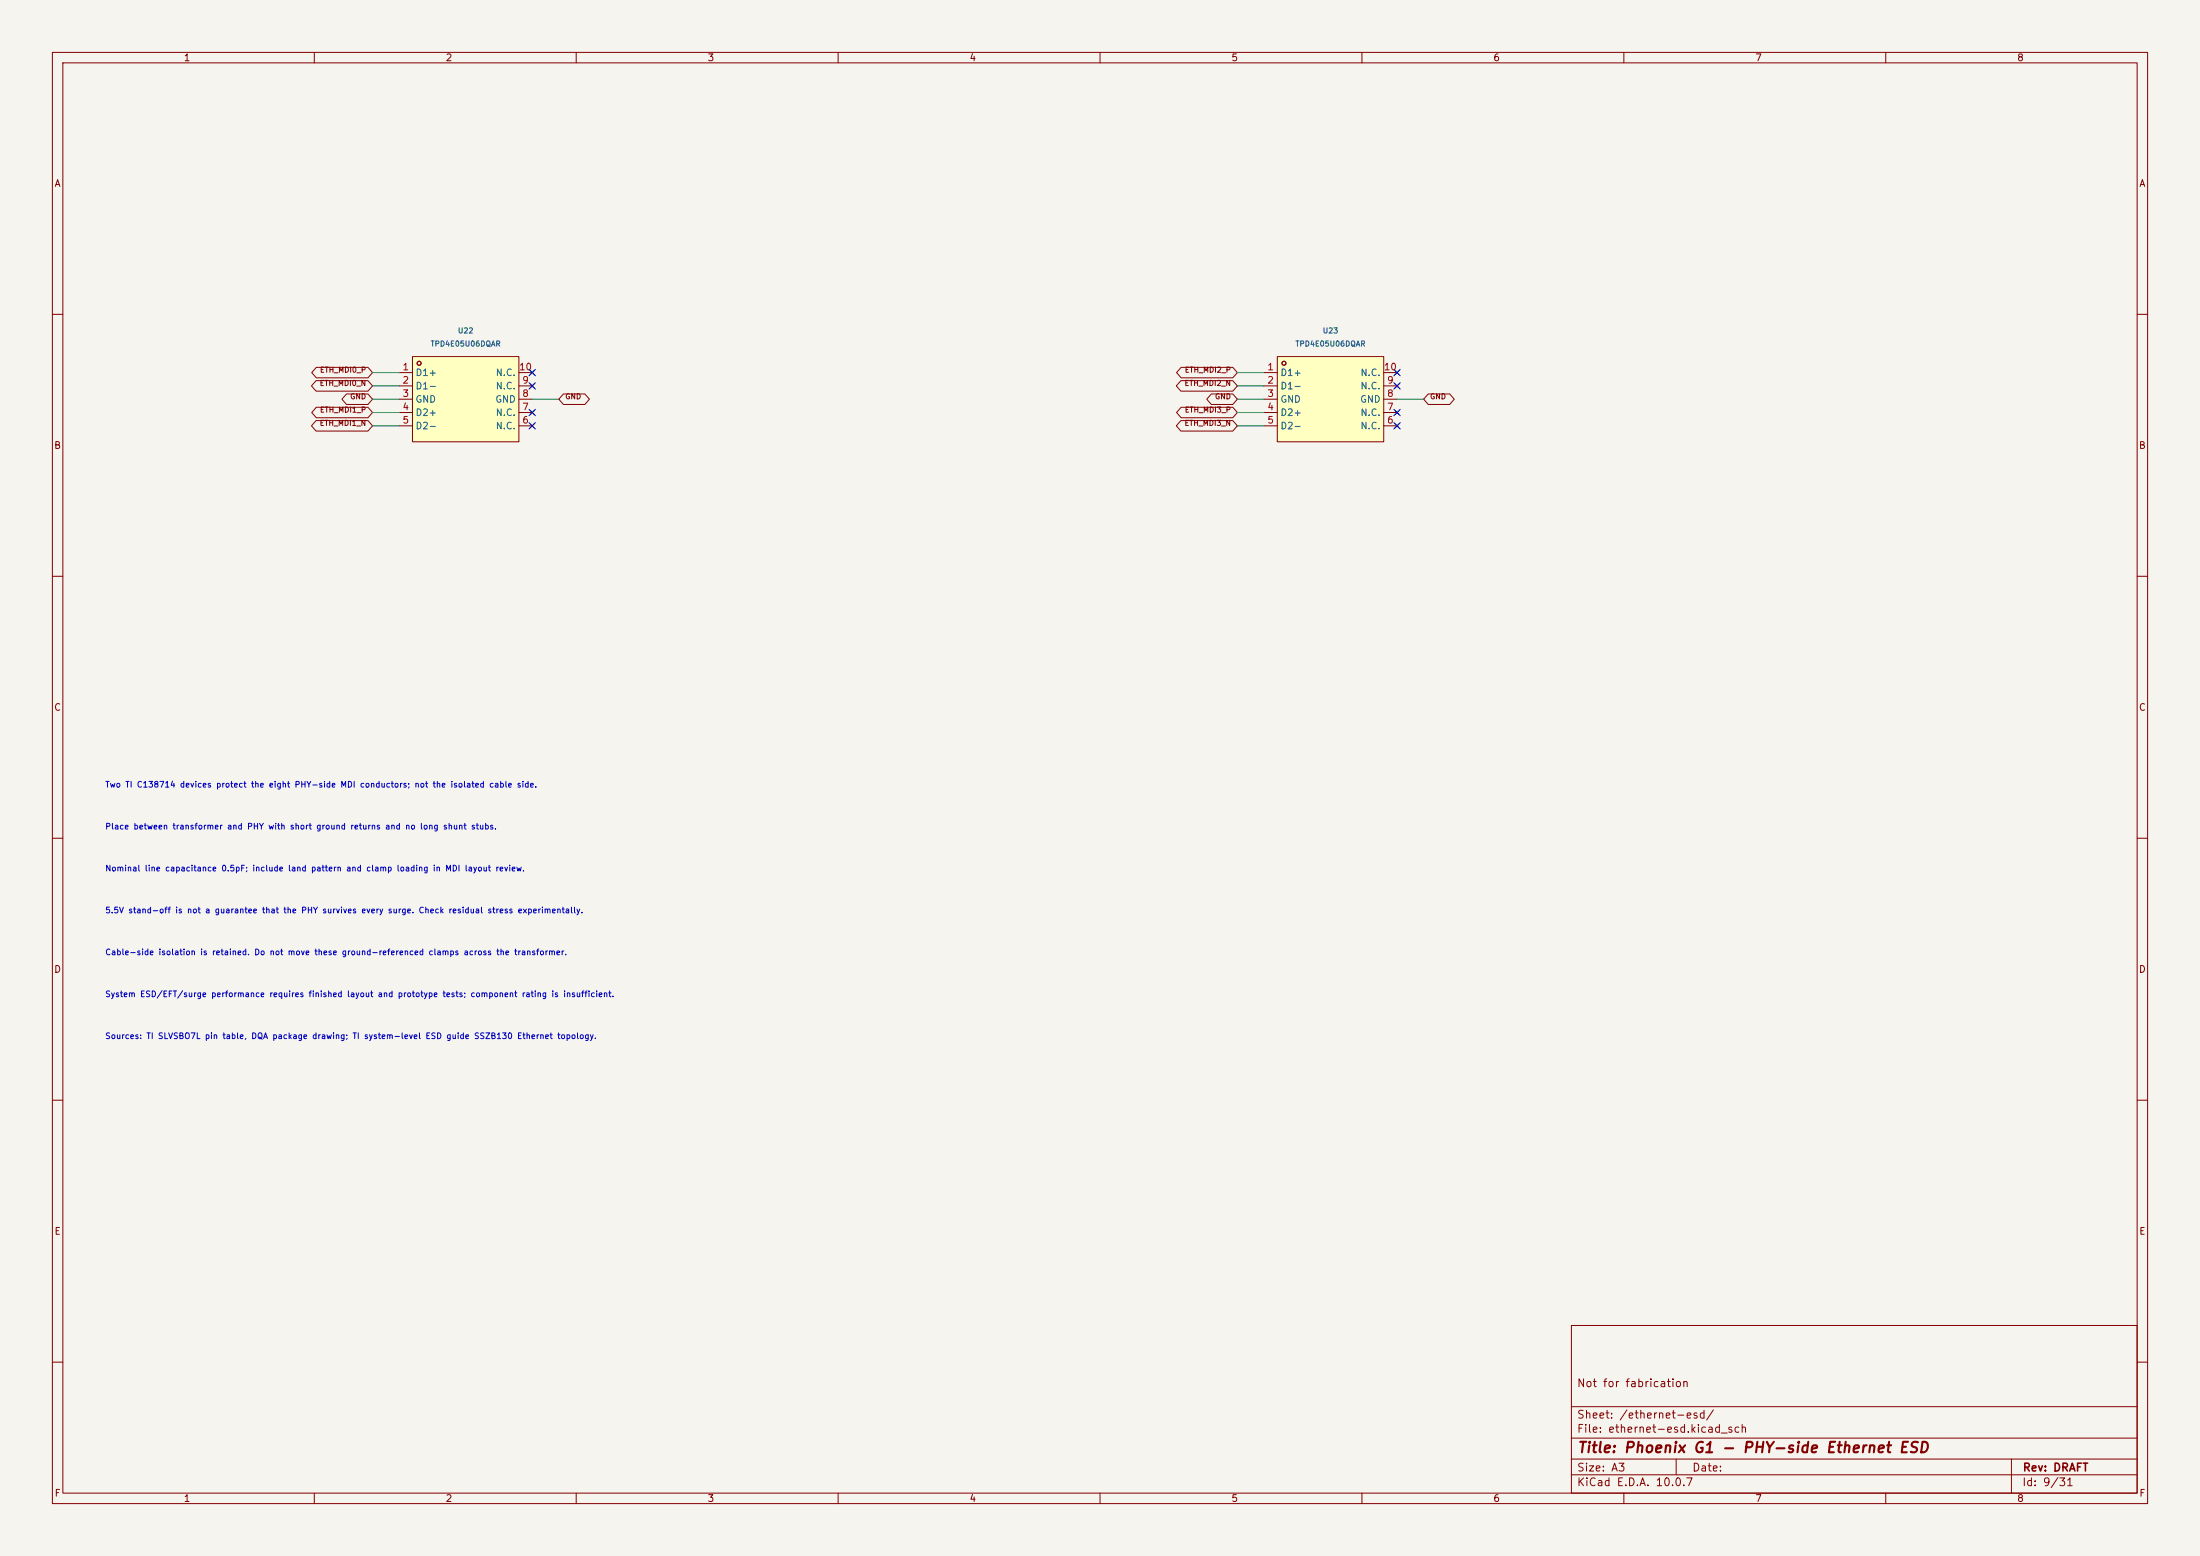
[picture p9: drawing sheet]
(kicad_sch (version 20250114) (generator "eeschema") (paper "A3") (title_block (title "Phoenix G1 - PHY-side Ethernet ESD") (rev "DRAFT") (comment 1 "Not for fabrication")) (lib_symbols (symbol "Phoenix_Ethernet_ESD:TPD4E05U06DQAR" (in_bom yes) (on_board yes) (property "Reference" "U" (at 0 10.16 0) (effects (font (size 1.27 1.27)))) (property "Value" "TPD4E05U06DQAR" (at 0 -10.16 0) (effects (font (size 1.27 1.27)))) (property "Footprint" "Phoenix_Candidates:USON-10_L2.5-W1.0-P0.50-BL" (at 0 -12.7 0) (effects (font (size 1.27 1.27)) hide)) (property "Datasheet" "https://www.ti.com/lit/ds/symlink/tpd4e05u06.pdf" (at 0 -15.24 0) (effects (font (size 1.27 1.27)) hide)) (property "Manufacturer" "TI(德州仪器)" (at 0 -17.78 0) (effects (font (size 1.27 1.27)) hide)) (property "MPN" "TPD4EUSB30DQAR" (at 0 -20.32 0) (effects (font (size 1.27 1.27)) hide)) (property "LCSC Part" "C138714" (at 0 -22.86 0) (effects (font (size 1.27 1.27)) hide)) (property "ki_keywords" "ESD Protection Devices" (at 0 -25.4 0) (effects (font (size 1.27 1.27)) hide)) (symbol "TPD4E05U06DQAR_0_1" (rectangle (start -10.16 8.13) (end 10.16 -8.13) (stroke (width 0) (type default)) (fill (type background))) (circle (center -8.89 6.86) (radius 0.38) (stroke (width 0) (type default)) (fill (type none))) (circle (center -8.89 6.86) (radius 0.38) (stroke (width 0) (type default)) (fill (type none))) (pin passive line (at -12.7 5.08 0) (length 2.54) (name "D1+" (effects (font (size 1.27 1.27)))) (number "1" (effects (font (size 1.27 1.27))))) (pin passive line (at -12.7 2.54 0) (length 2.54) (name "D1-" (effects (font (size 1.27 1.27)))) (number "2" (effects (font (size 1.27 1.27))))) (pin passive line (at -12.7 -0.0 0) (length 2.54) (name "GND" (effects (font (size 1.27 1.27)))) (number "3" (effects (font (size 1.27 1.27))))) (pin passive line (at -12.7 -2.54 0) (length 2.54) (name "D2+" (effects (font (size 1.27 1.27)))) (number "4" (effects (font (size 1.27 1.27))))) (pin passive line (at -12.7 -5.08 0) (length 2.54) (name "D2-" (effects (font (size 1.27 1.27)))) (number "5" (effects (font (size 1.27 1.27))))) (pin no_connect line (at 12.7 -5.08 180) (length 2.54) (name "N.C." (effects (font (size 1.27 1.27)))) (number "6" (effects (font (size 1.27 1.27))))) (pin no_connect line (at 12.7 -2.54 180) (length 2.54) (name "N.C." (effects (font (size 1.27 1.27)))) (number "7" (effects (font (size 1.27 1.27))))) (pin passive line (at 12.7 -0.0 180) (length 2.54) (name "GND" (effects (font (size 1.27 1.27)))) (number "8" (effects (font (size 1.27 1.27))))) (pin no_connect line (at 12.7 2.54 180) (length 2.54) (name "N.C." (effects (font (size 1.27 1.27)))) (number "9" (effects (font (size 1.27 1.27))))) (pin no_connect line (at 12.7 5.08 180) (length 2.54) (name "N.C." (effects (font (size 1.27 1.27)))) (number "10" (effects (font (size 1.27 1.27))))))))(symbol (lib_id "Phoenix_Ethernet_ESD:TPD4E05U06DQAR") (at 88.9 76.2 0) (unit 1) (in_bom yes) (on_board yes) (dnp no)(property "Reference" "U22" (at 88.9 63.120000000000005 0) (effects (font (size 1 1))))(property "Value" "TPD4E05U06DQAR" (at 88.9 65.62 0) (effects (font (size 1 1))))(property "Footprint" "Phoenix_Candidates:USON-10_L2.5-W1.0-P0.50-BL" (at 88.9 76.2 0) (effects (font (size 1 1)) hide))(property "MPN" "TPD4E05U06DQAR" (at 88.9 76.2 0) (effects (font (size 1 1)) hide)))(wire (pts (xy 76.2 71.12) (xy 71.12 71.12)) (stroke (width 0) (type default)))(label "ETH_MDI0_P" (at 71.12 71.12 0) (effects (font (size 1 1)) (justify right bottom)))(wire (pts (xy 76.2 73.66) (xy 71.12 73.66)) (stroke (width 0) (type default)))(label "ETH_MDI0_N" (at 71.12 73.66 0) (effects (font (size 1 1)) (justify right bottom)))(wire (pts (xy 76.2 76.2) (xy 71.12 76.2)) (stroke (width 0) (type default)))(label "GND" (at 71.12 76.2 0) (effects (font (size 1 1)) (justify right bottom)))(wire (pts (xy 76.2 78.74) (xy 71.12 78.74)) (stroke (width 0) (type default)))(label "ETH_MDI1_P" (at 71.12 78.74 0) (effects (font (size 1 1)) (justify right bottom)))(wire (pts (xy 76.2 81.28) (xy 71.12 81.28)) (stroke (width 0) (type default)))(label "ETH_MDI1_N" (at 71.12 81.28 0) (effects (font (size 1 1)) (justify right bottom)))(no_connect (at 101.6 81.28))(no_connect (at 101.6 78.74))(wire (pts (xy 101.6 76.2) (xy 106.68 76.2)) (stroke (width 0) (type default)))(label "GND" (at 106.68 76.2 0) (effects (font (size 1 1)) (justify left bottom)))(no_connect (at 101.6 73.66))(no_connect (at 101.6 71.12))(symbol (lib_id "Phoenix_Ethernet_ESD:TPD4E05U06DQAR") (at 254.0 76.2 0) (unit 1) (in_bom yes) (on_board yes) (dnp no)(property "Reference" "U23" (at 254.0 63.120000000000005 0) (effects (font (size 1 1))))(property "Value" "TPD4E05U06DQAR" (at 254.0 65.62 0) (effects (font (size 1 1))))(property "Footprint" "Phoenix_Candidates:USON-10_L2.5-W1.0-P0.50-BL" (at 254.0 76.2 0) (effects (font (size 1 1)) hide))(property "MPN" "TPD4E05U06DQAR" (at 254.0 76.2 0) (effects (font (size 1 1)) hide)))(wire (pts (xy 241.3 71.12) (xy 236.22 71.12)) (stroke (width 0) (type default)))(label "ETH_MDI2_P" (at 236.22 71.12 0) (effects (font (size 1 1)) (justify right bottom)))(wire (pts (xy 241.3 73.66) (xy 236.22 73.66)) (stroke (width 0) (type default)))(label "ETH_MDI2_N" (at 236.22 73.66 0) (effects (font (size 1 1)) (justify right bottom)))(wire (pts (xy 241.3 76.2) (xy 236.22 76.2)) (stroke (width 0) (type default)))(label "GND" (at 236.22 76.2 0) (effects (font (size 1 1)) (justify right bottom)))(wire (pts (xy 241.3 78.74) (xy 236.22 78.74)) (stroke (width 0) (type default)))(label "ETH_MDI3_P" (at 236.22 78.74 0) (effects (font (size 1 1)) (justify right bottom)))(wire (pts (xy 241.3 81.28) (xy 236.22 81.28)) (stroke (width 0) (type default)))(label "ETH_MDI3_N" (at 236.22 81.28 0) (effects (font (size 1 1)) (justify right bottom)))(no_connect (at 266.7 81.28))(no_connect (at 266.7 78.74))(wire (pts (xy 266.7 76.2) (xy 271.78 76.2)) (stroke (width 0) (type default)))(label "GND" (at 271.78 76.2 0) (effects (font (size 1 1)) (justify left bottom)))(no_connect (at 266.7 73.66))(no_connect (at 266.7 71.12))(text "Two TI C138714 devices protect the eight PHY-side MDI conductors; not the isolated cable side." (at 20 150 0) (effects (font (size 1.1 1.1)) (justify left)))(text "Place between transformer and PHY with short ground returns and no long shunt stubs." (at 20 158 0) (effects (font (size 1.1 1.1)) (justify left)))(text "Nominal line capacitance 0.5pF; include land pattern and clamp loading in MDI layout review." (at 20 166 0) (effects (font (size 1.1 1.1)) (justify left)))(text "5.5V stand-off is not a guarantee that the PHY survives every surge. Check residual stress experimentally." (at 20 174 0) (effects (font (size 1.1 1.1)) (justify left)))(text "Cable-side isolation is retained. Do not move these ground-referenced clamps across the transformer." (at 20 182 0) (effects (font (size 1.1 1.1)) (justify left)))(text "System ESD/EFT/surge performance requires finished layout and prototype tests; component rating is insufficient." (at 20 190 0) (effects (font (size 1.1 1.1)) (justify left)))(text "Sources: TI SLVSBO7L pin table, DQA package drawing; TI system-level ESD guide SSZB130 Ethernet topology." (at 20 198 0) (effects (font (size 1.1 1.1)) (justify left))))
